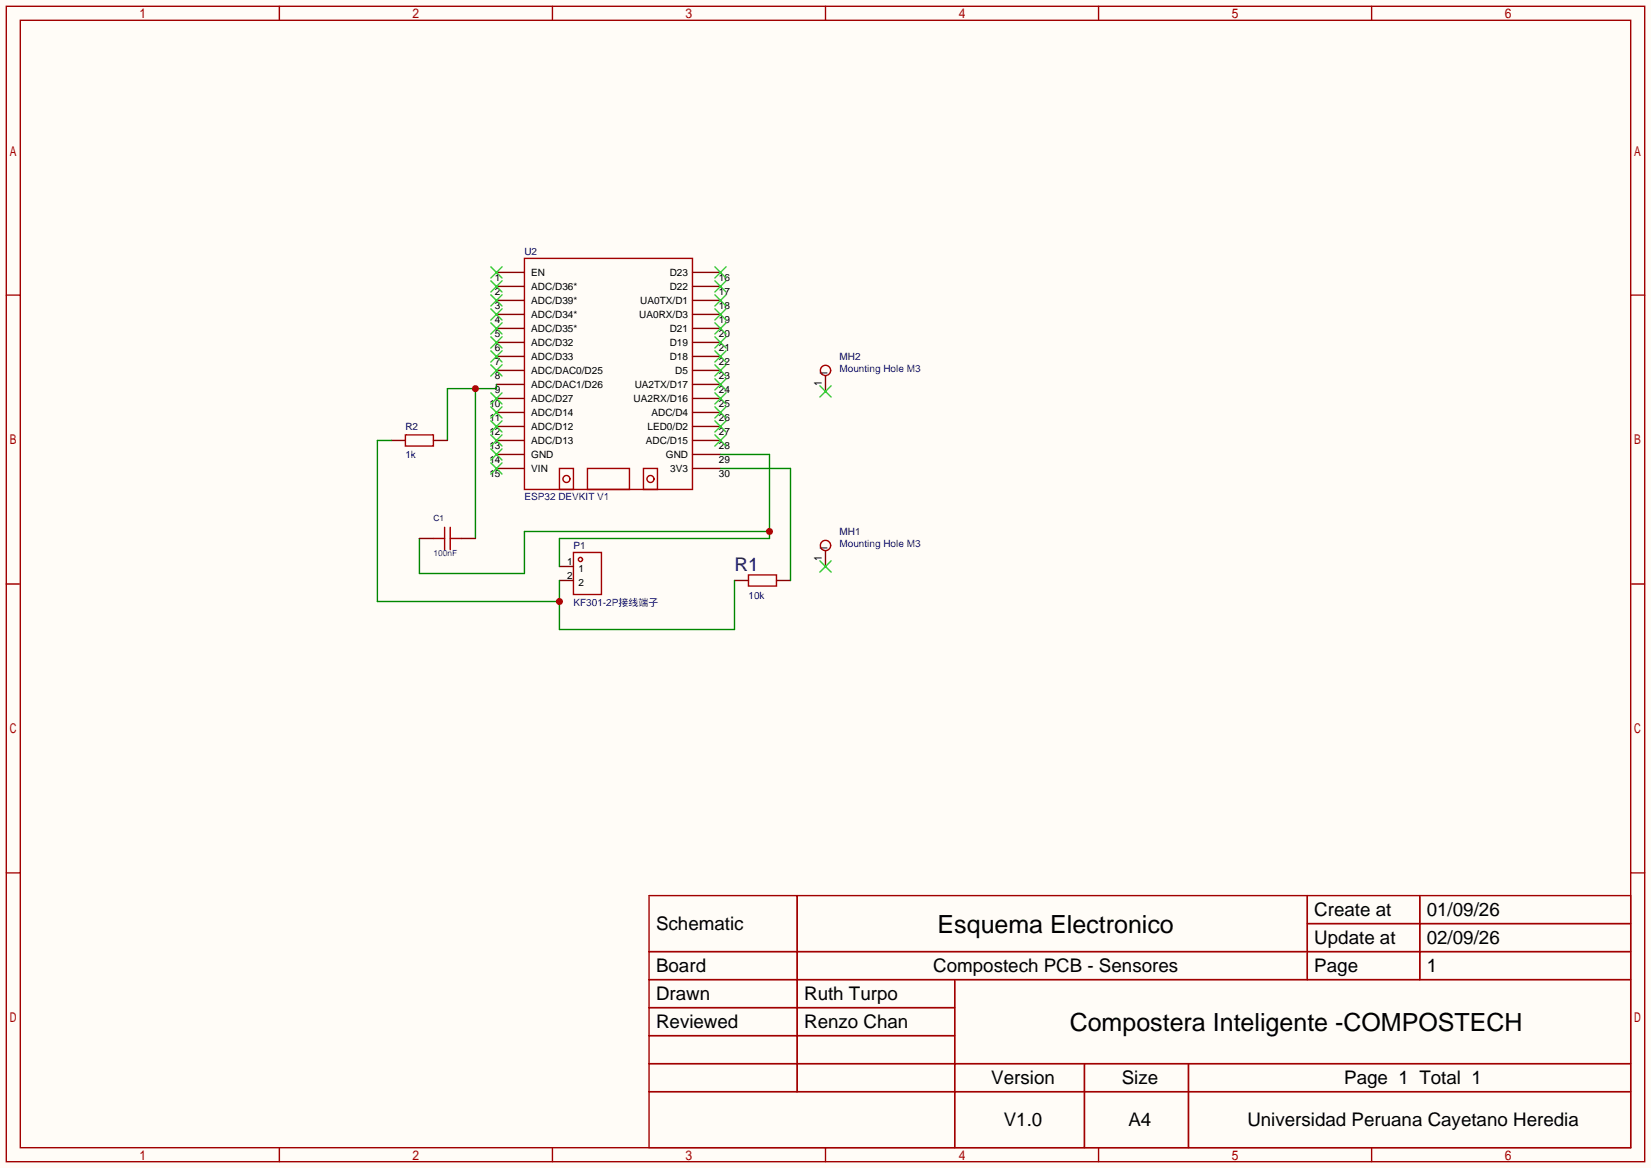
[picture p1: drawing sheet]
<svg xmlns="http://www.w3.org/2000/svg" width="299mm" height="212mm" viewBox="0 0 299 212" stroke-linecap="round" stroke-linejoin="round" font-family="sans-serif">
<path d="M0 0h299.5v211.8h-299.5z" fill="#fffcf7"/>
<g fill="none" stroke="#a10000" stroke-width=".25">
<path d="M1.1 1.1h297.2v209.6h-297.2zM3.7 3.7h292.1v204.5h-292.1zM50.7 1.1v2.6M100.2 1.1v2.6M149.7 1.1v2.6M199.3 1.1v2.6M248.8 1.1v2.6M1.1 53.5h2.6M95.1 46.9h30.5v41.9h-30.5zM295.8 53.5h2.5M101.5 85h2.5v3.8h-2.5zM106.6 85h7.6v3.8h-7.6z"/>
<path d="M116.7 85h2.6v3.8h-2.6zM1.1 105.9h2.6M104 100.2h5.1v7.6h-5.1zM295.8 105.9h2.5M1.1 158.3h2.6M295.8 158.3h2.5M117.7 162.4h178.1v45.8h-178.1zM117.7 172.6h178.1M117.7 177.7h178.1M144.6 162.4v35.6M173.2 177.7v30.5M237.1 162.4v15.3"/>
<path d="M237.1 167.5h58.7M257.5 162.4v15.3M117.7 182.8h55.5M117.7 192.9h178.1M117.7 187.8h55.5M117.7 198h178.1M196.7 192.9v15.3M215.6 192.9v15.3M50.7 208.2v2.5M100.2 208.2v2.5M149.7 208.2v2.5M199.3 208.2v2.5"/>
<path d="M248.8 208.2v2.5"/>
<circle cx="102.7" cy="86.9" r=".63"/>
<circle cx="118" cy="86.9" r=".63"/>
<circle cx="105.3" cy="101.5" r=".38"/>
</g>
<g fill="none" stroke="#870000" stroke-width=".25">
<path d="M90 49.4h5.1M90 51.9h5.1M90 54.5h5.1M90 57h5.1M90 59.6h5.1M125.6 49.4h5.1M125.6 51.9h5.1M125.6 54.5h5.1M125.6 57h5.1M125.6 59.6h5.1M90 72.3h5.1M90 74.8h5.1"/>
<path d="M90 77.3h5.1M90 79.9h5.1M90 62.1h5.1M90 64.6h5.1M90 67.2h5.1M90 69.7h5.1M125.6 72.3h5.1M125.6 74.8h5.1M125.6 77.3h5.1M125.6 79.9h5.1M125.6 62.1h5.1M125.6 64.6h5.1"/>
<path d="M125.6 67.2h5.1M125.6 69.7h5.1M90 82.4h5.1M90 85h5.1M125.6 82.4h5.1M125.6 85h5.1M101.5 102.7h2.5M101.5 105.3h2.5"/>
</g>
<g fill="none" stroke="#3c3" stroke-width=".25">
<path d="M89 48.4l2.1 2M89 50.9l2.1 2.1M89 53.5l2.1 2M89 56l2.1 2M89 58.5l2.1 2.1M91.1 48.4l-2.1 2M91.1 50.9l-2.1 2.1M91.1 53.5l-2.1 2M91.1 56l-2.1 2M91.1 58.5l-2.1 2.1M129.7 48.4l2 2M129.7 50.9l2 2.1"/>
<path d="M129.7 53.5l2 2M129.7 56l2 2M129.7 58.5l2 2.1M131.7 48.4l-2 2M131.7 50.9l-2 2.1M131.7 53.5l-2 2M131.7 56l-2 2M131.7 58.5l-2 2.1M89 71.2l2.1 2.1M89 73.8l2.1 2M89 76.3l2.1 2.1M89 78.9l2.1 2"/>
<path d="M89 61.1l2.1 2M89 63.6l2.1 2.1M89 66.2l2.1 2M91.1 71.2l-2.1 2.1M91.1 73.8l-2.1 2M91.1 76.3l-2.1 2.1M91.1 78.9l-2.1 2M91.1 61.1l-2.1 2M91.1 63.6l-2.1 2.1M91.1 66.2l-2.1 2M129.7 61.1l2 2M129.7 63.6l2 2.1"/>
<path d="M129.7 66.2l2 2M129.7 68.7l2 2M129.7 71.2l2 2.1M129.7 73.8l2 2M129.7 76.3l2 2.1M129.7 78.9l2 2M131.7 61.1l-2 2M131.7 63.6l-2 2.1M131.7 66.2l-2 2M131.7 68.7l-2 2M131.7 71.2l-2 2.1M131.7 73.8l-2 2"/>
<path d="M131.7 76.3l-2 2.1M131.7 78.9l-2 2M89 81.4l2.1 2M89 83.9l2.1 2.1M91.1 81.4l-2.1 2M91.1 83.9l-2.1 2.1"/>
</g>
<path d="M130.7 82.4h8.9v15.3h-38.1v5M139.6 96.4h-44.5v7.6h-19v-6.3" fill="none" stroke="#008700" stroke-width=".25"/>
<circle cx="139.6" cy="96.4" r=".63" fill="#c00"/>
<path d="M86.2 70.5v27.2M90 69.7v.8h-8.8v9.4" fill="none" stroke="#008700" stroke-width=".25"/>
<circle cx="86.2" cy="70.5" r=".63" fill="#c00"/>
<path d="M71 79.9h2.5M78.6 79.9h2.6M76.1 97.7h2.5M83.7 97.7h2.5M133.2 105.3h2.6M140.8 105.3h2.6" fill="none" stroke="#870000" stroke-width=".25"/>
<path d="M73.5 78.9h5.1v2h-5.1zM78.6 97.7h2M80.6 95.6v4.1M81.7 97.7h2M81.7 95.6v4.1M135.8 104.3h5v2h-5z" fill="none" stroke="#a10000" stroke-width=".25"/>
<path d="M71 79.9h-2.5v29.2h33M130.7 85h12.7v20.3M101.5 105.3v8.9h31.7v-8.9" fill="none" stroke="#008700" stroke-width=".25"/>
<circle cx="101.5" cy="109.1" r=".63" fill="#c00"/>
<path d="M149.7 68.2v2.8M149.7 99.9v2.8" fill="none" stroke="#870000" stroke-width=".25"/>
<path d="M148.7 70l2 2M150.7 70l-2 2M148.7 101.7l2 2.1M150.7 101.7l-2 2.1" fill="none" stroke="#3c3" stroke-width=".25"/>
<g fill="none" stroke="#a10000" stroke-width=".25">
<circle cx="149.7" cy="67.2" r=".93"/>
<circle cx="149.7" cy="98.9" r=".93"/>
</g>
<g font-size="4.5">
<text x="170.1" y="169.2">Esquema Electronico</text>
<text x="194" y="187">Compostera Inteligente -COMPOSTECH</text>
</g>
<text font-size="3.4" fill="#000080" x="133.2" y="103.5">R1</text>
<g font-size="3.4">
<text x="238.4" y="166.1">Create at</text>
<text x="258.8" y="166.1">01/09/26</text>
<text x="119" y="168.7">Schematic</text>
<text x="238.4" y="171.2">Update at</text>
<text x="258.8" y="171.2">02/09/26</text>
<text x="119" y="176.3">Board</text>
<text x="169.3" y="176.3">Compostech PCB - Sensores</text>
<text x="238.4" y="176.3">Page</text>
<text x="258.8" y="176.3">1</text>
<text x="119" y="181.4">Drawn</text>
<text x="145.9" y="181.4">Ruth Turpo</text>
<text x="119" y="186.5">Reviewed</text>
<text x="145.9" y="186.5">Renzo Chan</text>
<text x="179.8" y="196.6">Version</text>
<text x="203.5" y="196.6">Size</text>
<text x="243.8" y="196.6">Page 1 Total 1</text>
<text x="182.1" y="204.2">V1.0</text>
<text x="204.7" y="204.2">A4</text>
<text x="226.3" y="204.2">Universidad Peruana Cayetano Heredia</text>
</g>
<g font-size="1.8" fill="#000080">
<text x="95.1" y="46.3">U2</text>
<text x="152.3" y="65.4">MH2</text>
<text x="73.5" y="78.1">R2</text>
<text x="104" y="99.7">P1</text>
<text x="152.3" y="97.1">MH1</text>
</g>
<g font-size="1.8">
<text x="89.8" y="50.9">1</text>
<text x="89.8" y="53.5">2</text>
<text x="96.4" y="50.1">EN</text>
<text x="96.4" y="52.7">ADC/D36*</text>
<text x="121.5" y="50.1">D23</text>
<text x="121.5" y="52.7">D22</text>
<text x="130.4" y="50.9">16</text>
<text x="130.4" y="53.5">17</text>
<text x="89.8" y="56">3</text>
<text x="89.8" y="58.5">4</text>
<text x="96.4" y="55.2">ADC/D39*</text>
<text x="96.4" y="57.7">ADC/D34*</text>
<text x="115.9" y="57.7">UA0RX/D3</text>
<text x="116.1" y="55.2">UA0TX/D1</text>
<text x="130.4" y="56">18</text>
<text x="130.4" y="58.5">19</text>
<text x="89.8" y="61.1">5</text>
<text x="89.8" y="63.6">6</text>
<text x="96.4" y="60.3">ADC/D35*</text>
<text x="96.4" y="62.8">ADC/D32</text>
<text x="96.4" y="65.4">ADC/D33</text>
<text x="121.5" y="60.3">D21</text>
<text x="121.5" y="62.8">D19</text>
<text x="121.5" y="65.4">D18</text>
<text x="130.4" y="61.1">20</text>
<text x="130.4" y="63.6">21</text>
<text x="89.8" y="66.2">7</text>
<text x="89.8" y="68.7">8</text>
<text x="89.8" y="71.2">9</text>
<text x="96.4" y="67.9">ADC/DAC0/D25</text>
<text x="96.4" y="70.4">ADC/DAC1/D26</text>
<text x="115.1" y="70.4">UA2TX/D17</text>
<text x="122.5" y="67.9">D5</text>
<text x="130.4" y="66.2">22</text>
<text x="130.4" y="68.7">23</text>
<text x="130.4" y="71.2">24</text>
<text x="88.8" y="73.8">10</text>
<text x="88.8" y="76.3">11</text>
<text x="96.4" y="73">ADC/D27</text>
<text x="96.4" y="75.5">ADC/D14</text>
<text x="114.9" y="73">UA2RX/D16</text>
<text x="118.2" y="75.5">ADC/D4</text>
<text x="130.4" y="73.8">25</text>
<text x="130.4" y="76.3">26</text>
<text x="88.8" y="78.9">12</text>
<text x="88.8" y="81.4">13</text>
<text x="88.8" y="83.9">14</text>
<text x="96.4" y="78.1">ADC/D12</text>
<text x="96.4" y="80.6">ADC/D13</text>
<text x="96.4" y="83.1">GND</text>
<text x="117.2" y="80.6">ADC/D15</text>
<text x="117.5" y="78.1">LED0/D2</text>
<text x="120.8" y="83.1">GND</text>
<text x="130.4" y="78.9">27</text>
<text x="130.4" y="81.4">28</text>
<text x="130.4" y="83.9">29</text>
<text x="88.8" y="86.5">15</text>
<text x="96.4" y="85.7">VIN</text>
<text x="121.6" y="85.7">3V3</text>
<text x="130.4" y="86.5">30</text>
<text x="102.9" y="102.4">1</text>
<text x="102.9" y="105">2</text>
<text x="105" y="103.7">1</text>
<text x="105" y="106.2">2</text>
</g>
<g font-size="1.8" fill="#00f">
<text x="152.3" y="67.4">Mounting Hole M3</text>
<text x="73.5" y="83.1">1k</text>
<text x="95.1" y="90.8">ESP32 DEVKIT V1</text>
<text x="152.3" y="99.2">Mounting Hole M3</text>
<text x="104" y="109.8">KF301-2P接线端子</text>
<text x="135.8" y="108.5">10k</text>
</g>
<text font-size="1.5" fill="#000080" x="78.6" y="94.6">C1</text>
<text font-size="1.5" fill="#00f" x="78.6" y="100.9">100nF</text>
</svg>
